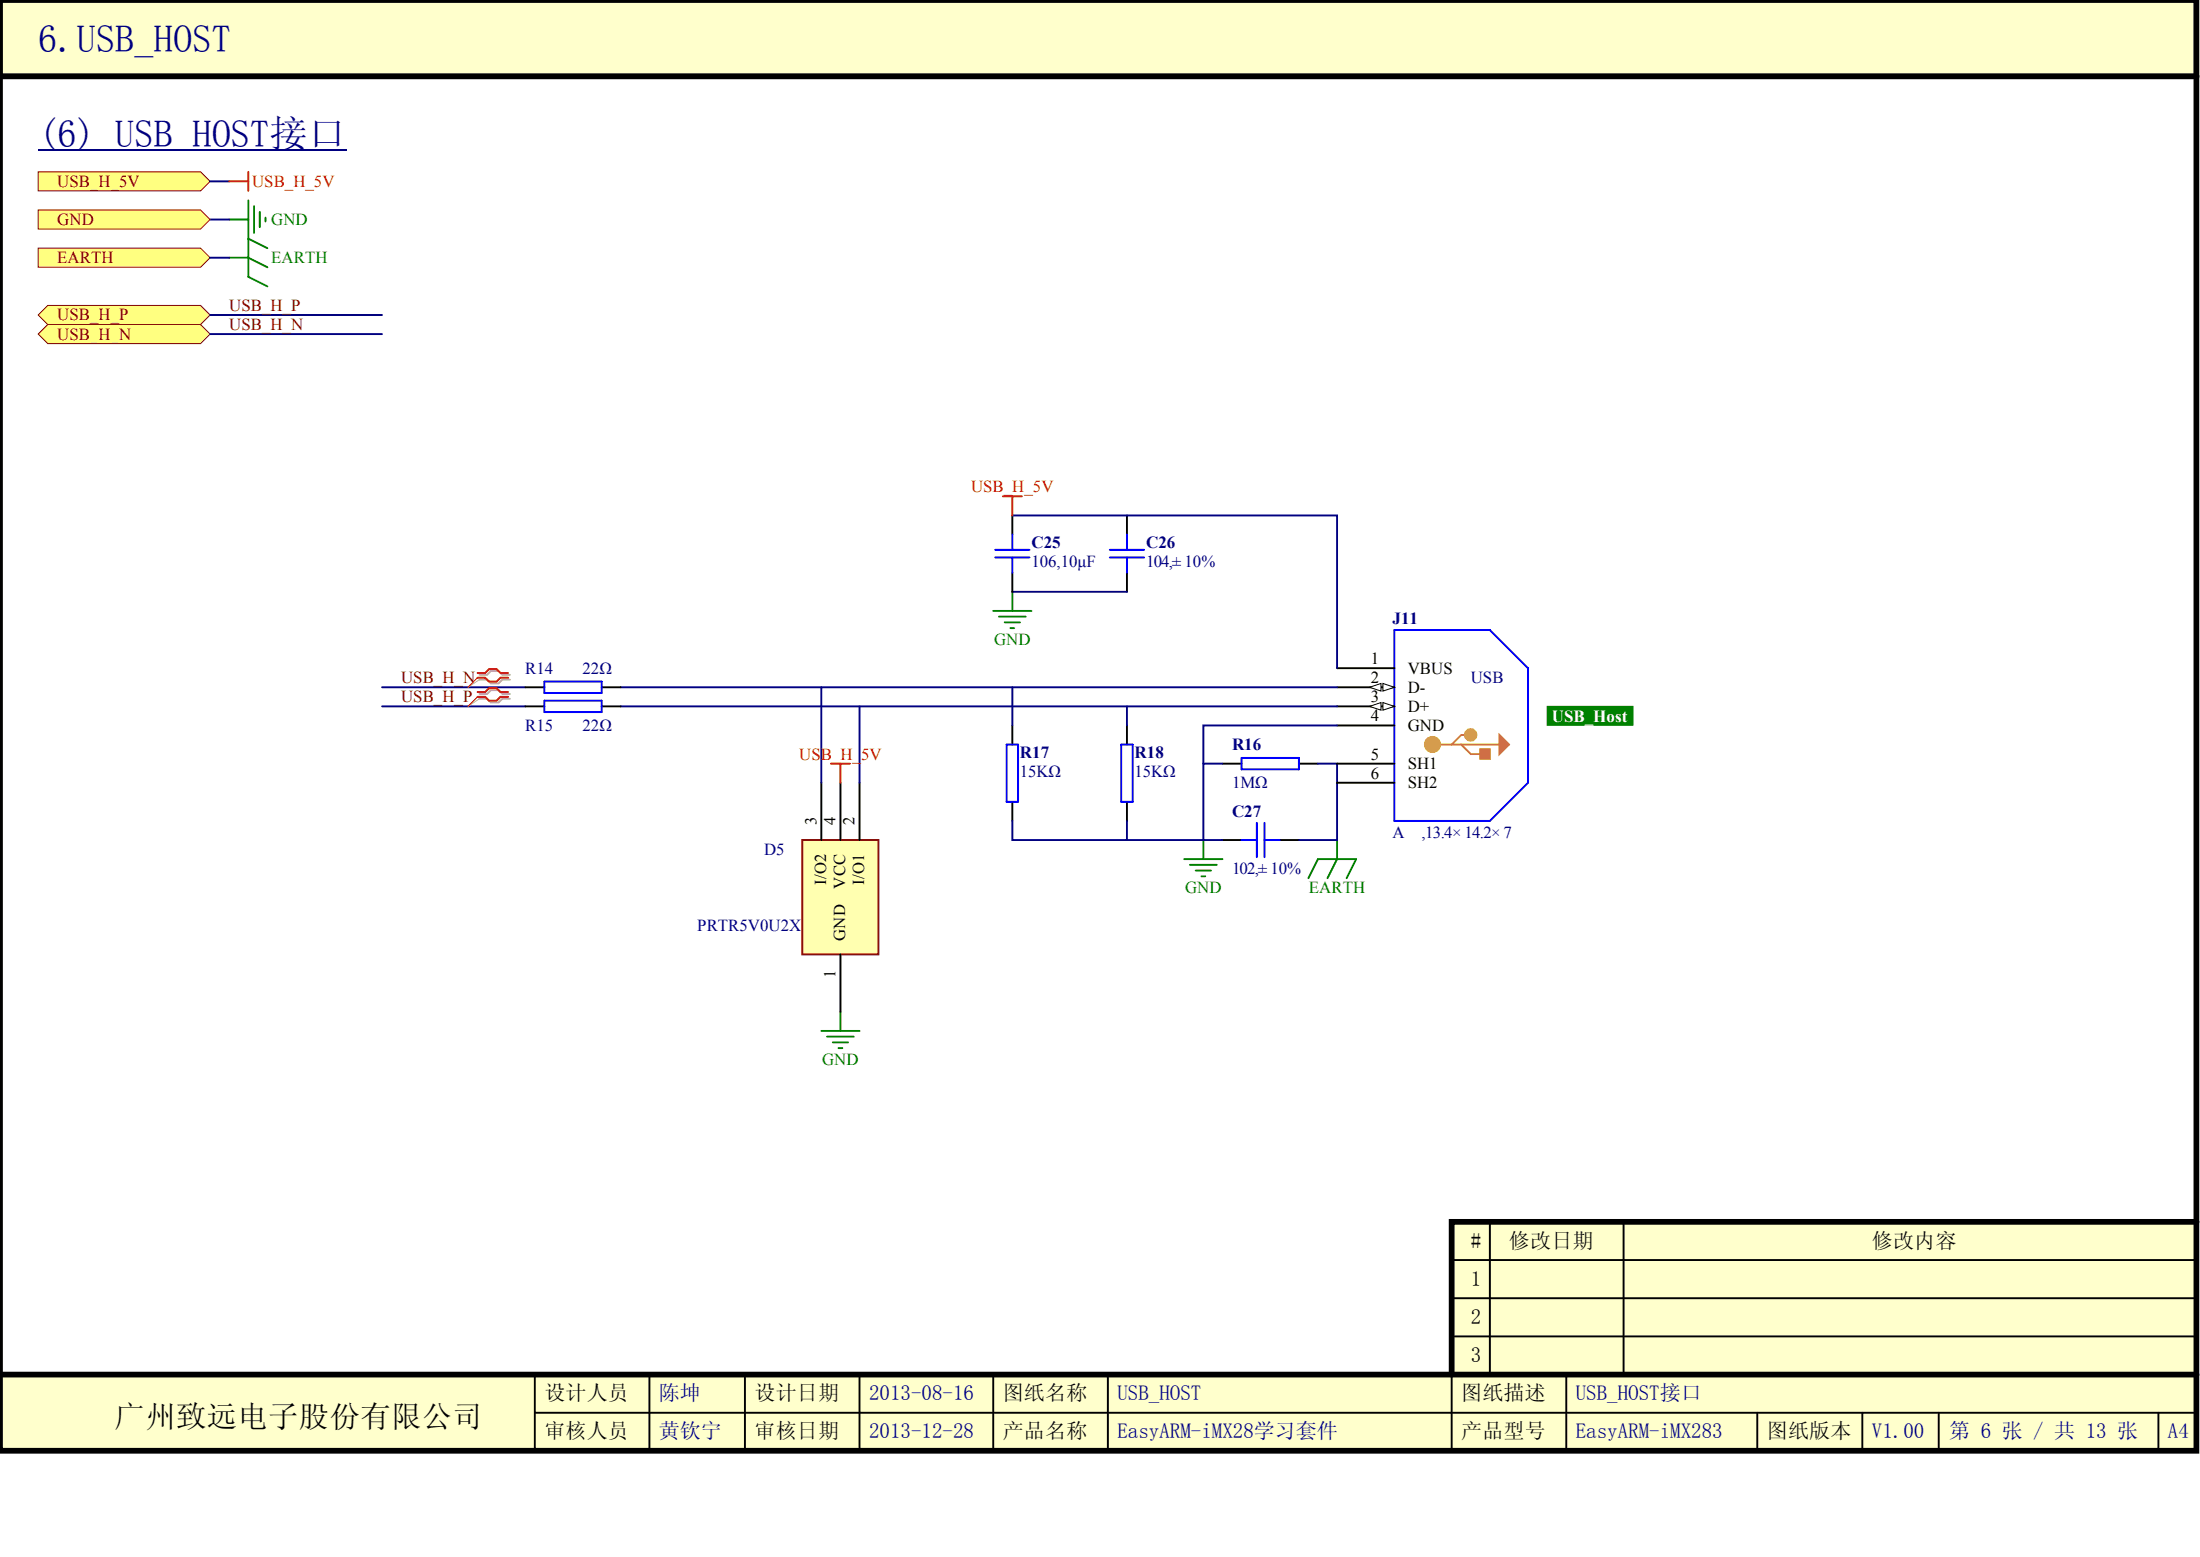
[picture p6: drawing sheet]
<svg xmlns="http://www.w3.org/2000/svg" width="840mm" height="594mm" viewBox="0 0 840 594" stroke-linecap="round" stroke-linejoin="round" font-family="sans-serif">
<path d="M0 0h838.2v553.5h-838.2z" fill="#fff" stroke="#fff" stroke-width=".38"/>
<path d="M554 466.2h284.2v58.2h-284.2z" fill="#ffc" stroke="#000" stroke-width=".73"/>
<path d="M0 0h838.2v29.1h-838.2z" fill="#ffc" stroke="#a0a0a0" stroke-width="2.2"/>
<path d="M0 29.1h838.3" fill="none" stroke="#000" stroke-width="2.2"/>
<path d="M0 524.5h838.2v29h-838.2z" fill="#ffc" stroke="#000" stroke-width=".73"/>
<g fill="none" stroke="#000" stroke-width=".73">
<path d="M386.4 196.7v7.3M430.1 196.7v7.3M386.4 218.5v7.3M430.1 218.5v7.3M510.3 255h21.8M386.4 276.8v7.3M430.1 276.8v7.3M510.3 262.2h21.8M466.5 291.4h7.3M495.7 291.4h7.3M386.4 305.9v7.3M430.1 305.9v7.3"/>
<path d="M466.5 320.5h7.3M488.4 320.5h7.3M568.6 466.2v58.3M619.6 466.2v58.3M554 480.8h284.3M554 495.3h284.3M554 509.9h284.3M204.1 524.5v29.1M204.1 539h634.2M247.8 524.5v29.1M284.3 524.5v29.1M328 524.5v29.1"/>
<path d="M379.1 524.5v29.1M422.8 524.5v29.1M554 524.5v29.1M597.8 524.5v29.1M670.6 539v14.6M710.7 539v14.6M739.9 539v14.6M823.7 539v14.6"/>
</g>
<path d="M0 0h838.2v553.5h-838.2zM838.3 466.2h-284.3v58.3M0 524.5h838.3" fill="none" stroke="#000" stroke-width="2.2"/>
<g fill="none" stroke="#008000" stroke-width=".73">
<path d="M379.1 233.1h14.5M381.2 235.3h10.3M383.4 237.5h5.9M385.6 239.7h1.5M386.4 225.8v7.3M452 327.8h14.5M454.1 330h10.3M456.3 332.2h5.9M458.5 334.4h1.5M459.2 320.5v7.3M499.3 335.1l3.7-7.3h14.6l-3.7 7.3M510.3 320.5v7.3l-3.7 7.3"/>
<path d="M313.5 393.4h14.5M315.6 395.5h10.2M317.8 397.7h5.9M320 399.9h1.5M320.7 386.1v7.3"/>
</g>
<g fill="none" stroke="#00f" stroke-width=".73">
<path d="M379.8 212.7h13.1M379.8 209.8h13.1M386.4 204v5.8M386.4 212.7v5.8M423.5 212.7h13.2M423.5 209.8h13.2M430.1 204v5.8M430.1 212.7v5.8M532.1 240.4h36.5l14.6 14.6v43.7l-14.6 14.5h-36.5zM384.2 284.1h4.3v21.8h-4.3zM427.9 284.1h4.4v21.8h-4.4zM473.8 289.2h21.9v4.4h-21.9z"/>
<path d="M479.7 314v13.1M482.6 314v13.1M473.8 320.5h5.9M482.6 320.5h5.8"/>
</g>
<path d="M386.4 225.8h43.7M466.5 291.4h-7.3v29.1h7.3M503 291.4h7.3v29.1h-14.6" fill="none" stroke="#000080" stroke-width=".73"/>
<g fill="#fff" stroke="#000" stroke-width=".38">
<path d="M527.8 260.8l4.3 1.4-4.3 1.5z"/>
<path d="M522.7 262.2l4.3-1.4v2.9z"/>
</g>
<path d="M510.3 269.5h21.8" fill="none" stroke="#000" stroke-width=".73"/>
<g fill="#fff" stroke="#000" stroke-width=".38">
<path d="M527.8 268.1l4.3 1.4-4.3 1.5z"/>
<path d="M522.7 269.5l4.3-1.4v2.9z"/>
</g>
<path d="M510.3 276.8h21.8M510.3 298.7h21.8M510.3 291.4h21.8" fill="none" stroke="#000" stroke-width=".73"/>
<path d="M546.7 284.1h29.2M557.7 284.1l3.6 3.6h3.6M561.3 280.4h-3.6l-3.7 3.7" fill="none" stroke="#fd8300" stroke-width=".73"/>
<g fill="none" stroke="#ff9c00" stroke-width="3.6">
<circle cx="546.7" cy="284.1" r="1.42"/>
<circle cx="561.3" cy="280.4" r=".69"/>
</g>
<g fill="#f77800" stroke="#f77800" stroke-width=".73">
<path d="M572.2 280.4l3.7 3.7-3.7 3.6z"/>
<path d="M564.9 285.9h3.7v3.7h-3.7z" fill-rule="evenodd"/>
</g>
<path d="M386.4 196.7h123.9v58.3M386.4 262.2v14.6M430.1 269.5v7.3M510.3 276.8h-51.1v14.6M386.4 313.2v7.3h72.8M430.1 313.2v7.3" fill="none" stroke="#000080" stroke-width=".73"/>
<g fill="#ffff80" stroke="#800000" stroke-width=".38">
<path d="M14.6 127.5l3.6-3.7h58.3l3.7 3.7-3.7 3.6h-58.3z" fill-rule="evenodd"/>
<path d="M14.6 120.2l3.6-3.7h58.3l3.7 3.7-3.7 3.6h-58.3z" fill-rule="evenodd"/>
</g>
<path d="M87.5 98.3h7.3l7.3 3.7M102.1 94.7l-7.3-3.7v14.6l7.3 3.7" fill="none" stroke="#008000" stroke-width=".73"/>
<g fill="#ffff80" stroke="#800000" stroke-width=".38">
<path d="M14.6 94.7h61.9l3.7 3.6-3.7 3.7h-61.9z" fill-rule="evenodd"/>
<path d="M14.6 65.6h61.9l3.7 3.6-3.7 3.6h-61.9z" fill-rule="evenodd"/>
</g>
<path d="M80.2 69.2h7.3M80.2 83.8h7.3M80.2 120.2h65.6" fill="none" stroke="#000080" stroke-width=".73"/>
<path d="M87.5 69.2h7.3M94.8 65.6v7.2" fill="none" stroke="#f00" stroke-width=".73"/>
<path d="M94.8 76.5v14.5M97 78.7v10.2M87.5 83.8h7.3M99.1 80.9v5.8M101.3 83v1.5" fill="none" stroke="#008000" stroke-width=".73"/>
<path d="M14.6 56.9h117.6v.8h-117.6z" fill="#000080"/>
<path d="M80.2 127.5h65.6" fill="none" stroke="#000080" stroke-width=".73"/>
<path d="M14.6 80.1h61.9l3.7 3.7-3.7 3.6h-61.9z" fill-rule="evenodd" fill="#ffff80" stroke="#800000" stroke-width=".38"/>
<path d="M80.2 98.3h7.3M145.8 262.2h54.7M145.8 269.5h54.7M236.9 262.2h273.4M236.9 269.5h273.4" fill="none" stroke="#000080" stroke-width=".73"/>
<path d="M183 257.5h2.9l1.4-1.5h3l1.4 1.5h2.9M183 259.3h2.9l1.4 1.5h3l1.4-1.5h2.9M183 264.8h2.9l1.4-1.5h3l1.4 1.5h2.9M183 266.6h2.9l1.4 1.5h3l1.4-1.5h2.9" fill="none" stroke="#d0a3a3" stroke-width=".73"/>
<path d="M183 259.3l-4.4 2.9M183 266.6l-4.4 2.9" fill="none" stroke="#d0a3a3" stroke-width=".38"/>
<path d="M182.2 256.8h3l1.4-1.5h2.9l1.5 1.5h2.9M182.2 258.6h3l1.4 1.5h2.9l1.5-1.5h2.9M182.2 264.1h3l1.4-1.5h2.9l1.5 1.5h2.9M182.2 265.9h3l1.4 1.4h2.9l1.5-1.4h2.9" fill="none" stroke="#f00" stroke-width=".73"/>
<path d="M182.2 258.6l-3.6 3.6M182.2 265.9l-3.6 3.6" fill="none" stroke="#f00" stroke-width=".38"/>
<path d="M306.2 320.5h29.1v43.6h-29.1z" fill="#ffffb0" stroke="#800000" stroke-width=".73"/>
<path d="M200.5 262.2h7.3M200.5 269.5h7.3M229.6 262.2h7.3M229.6 269.5h7.3M313.5 298.7v21.8M320.7 298.7v21.8M328 298.7v21.8M320.7 364.2v21.9" fill="none" stroke="#000" stroke-width=".73"/>
<path d="M313.5 262.2v36.5M328 269.5v29.2" fill="none" stroke="#000080" stroke-width=".73"/>
<path d="M382.7 189.4h7.3M386.4 189.4v7.3M317.1 291.4h7.3M320.7 291.4v7.3" fill="none" stroke="#f00" stroke-width=".73"/>
<path d="M590.5 269.5h32.7v7.2h-32.7z" fill="#008000" stroke="#008000" stroke-width=".38"/>
<path d="M207.8 260.1h21.8v4.3h-21.8zM207.8 267.3h21.8v4.4h-21.8z" fill="none" stroke="#00f" stroke-width=".73"/>
<g font-size="14.6" fill="#000080">
<text x="14.6" y="19.8">6.USB_HOST</text>
<text x="14.6" y="56.2">(6) USB HOST接口</text>
</g>
<text font-size="11.6" x="43.7" y="544.6">广州致远电子股份有限公司</text>
<g font-size="8">
<text x="561.3" y="476">#</text>
<text x="575.9" y="476">修改日期</text>
<text x="714.4" y="476">修改内容</text>
<text x="561.3" y="490.6">1</text>
<text x="561.3" y="505.1">2</text>
<text x="561.3" y="519.7">3</text>
<text x="207.8" y="534.3">设计人员</text>
<text x="287.9" y="534.3">设计日期</text>
<text x="382.7" y="534.3">图纸名称</text>
<text x="557.7" y="534.3">图纸描述</text>
<text x="207.8" y="548.8">审核人员</text>
<text x="287.9" y="548.8">审核日期</text>
<text x="382.7" y="548.8">产品名称</text>
<text x="557.7" y="548.8">产品型号</text>
<text x="674.3" y="548.8">图纸版本</text>
</g>
<g font-size="8" fill="#000080">
<text x="251.5" y="534.3">陈坤</text>
<text x="331.7" y="534.3">2013-08-16</text>
<text x="426.4" y="534.3">USB_HOST</text>
<text x="601.4" y="534.3">USB_HOST接口</text>
<text x="251.5" y="548.8">黄钦宁</text>
<text x="331.7" y="548.8">2013-12-28</text>
<text x="426.4" y="548.8">EasyARM-iMX28学习套件</text>
<text x="601.4" y="548.8">EasyARM-iMX283</text>
<text x="714.4" y="548.8">V1.00</text>
<text x="743.9" y="548.8">第 6 张 / 共 13 张</text>
<text x="827.4" y="548.8">A4</text>
</g>
<g font-size="6.5" fill="#000080">
<text x="393.6" y="209">C25</text>
<text x="437.4" y="209">C26</text>
<text x="531.4" y="238.1">J11</text>
<text x="470.2" y="286.2">R16</text>
<text x="389.3" y="289.1">R17</text>
<text x="433" y="289.1">R18</text>
<text x="470.2" y="311.7">C27</text>
</g>
<text font-size="6.5" fill="#fff" x="592.2" y="275.3">USB_Host</text>
<g font-size="6.4" fill="#800000">
<text x="21.9" y="71.3">USB_H_5V</text>
<text x="21.9" y="85.8">GND</text>
<text x="21.9" y="100.4">EARTH</text>
<text x="87.5" y="118.6">USB_H_P</text>
<text x="21.9" y="122.3">USB_H_P</text>
<text x="87.5" y="125.9">USB_H_N</text>
<text x="21.9" y="129.5">USB_H_N</text>
<text x="153.1" y="260.7">USB_H_N</text>
<text x="153.1" y="267.9">USB_H_P</text>
</g>
<g font-size="6.4" fill="#f00">
<text x="96.2" y="71.3">USB_H_5V</text>
<text x="370.6" y="187.8">USB_H_5V</text>
<text x="305" y="289.8">USB_H_5V</text>
</g>
<g font-size="6.4" fill="#008000">
<text x="103.5" y="85.8">GND</text>
<text x="103.5" y="100.4">EARTH</text>
<text x="379.4" y="246.1">GND</text>
<text x="452.3" y="340.8">GND</text>
<text x="499.6" y="340.8">EARTH</text>
<text x="313.7" y="406.4">GND</text>
</g>
<g font-size="6.4" fill="#000080">
<text x="393.6" y="216.4">106,10μF</text>
<text x="437.4" y="216.2">104,±10%</text>
<text x="200.5" y="257">R14</text>
<text x="222.3" y="257">22Ω</text>
<text x="561.3" y="260.7">USB</text>
<text x="200.5" y="278.9">R15</text>
<text x="222.3" y="278.9">22Ω</text>
<text x="389.3" y="296.4">15KΩ</text>
<text x="433" y="296.4">15KΩ</text>
<text x="470.2" y="300.7">1MΩ</text>
<text x="531.4" y="319.7">A</text>
<text x="542.5" y="319.7">,13.4×14.2×7</text>
<text x="291.6" y="326.2">D5</text>
<text x="470.2" y="333.5">102,±10%</text>
<text x="266.1" y="355.4">PRTR5V0U2X</text>
</g>
<g font-size="6.4">
<text x="523.1" y="253.4">1</text>
<text x="537.2" y="257">VBUS</text>
<text x="523.1" y="260.7">2</text>
<text x="523.1" y="267.9">3</text>
<text x="537.2" y="264.3">D-</text>
<text x="523.1" y="275.2">4</text>
<text x="537.2" y="271.6">D+</text>
<text x="537.2" y="278.9">GND</text>
<text x="523.1" y="289.8">5</text>
<text x="537.2" y="293.4">SH1</text>
<text x="523.1" y="297.1">6</text>
<text x="537.2" y="300.7">SH2</text>
</g>
<g font-size="6.3">
<text x="311.6" y="314.7" transform="rotate(-90 311.6 314.7)">3</text>
<text x="318.9" y="314.7" transform="rotate(-90 318.9 314.7)">4</text>
<text x="326.2" y="314.7" transform="rotate(-90 326.2 314.7)">2</text>
<text x="315.2" y="337.6" transform="rotate(-90 315.2 337.6)">I/O2</text>
<text x="322.5" y="339.1" transform="rotate(-90 322.5 339.1)">VCC</text>
<text x="329.8" y="337.6" transform="rotate(-90 329.8 337.6)">I/O1</text>
<text x="322.5" y="359.1" transform="rotate(-90 322.5 359.1)">GND</text>
<text x="318.9" y="373.3" transform="rotate(-90 318.9 373.3)">1</text>
</g>
</svg>
